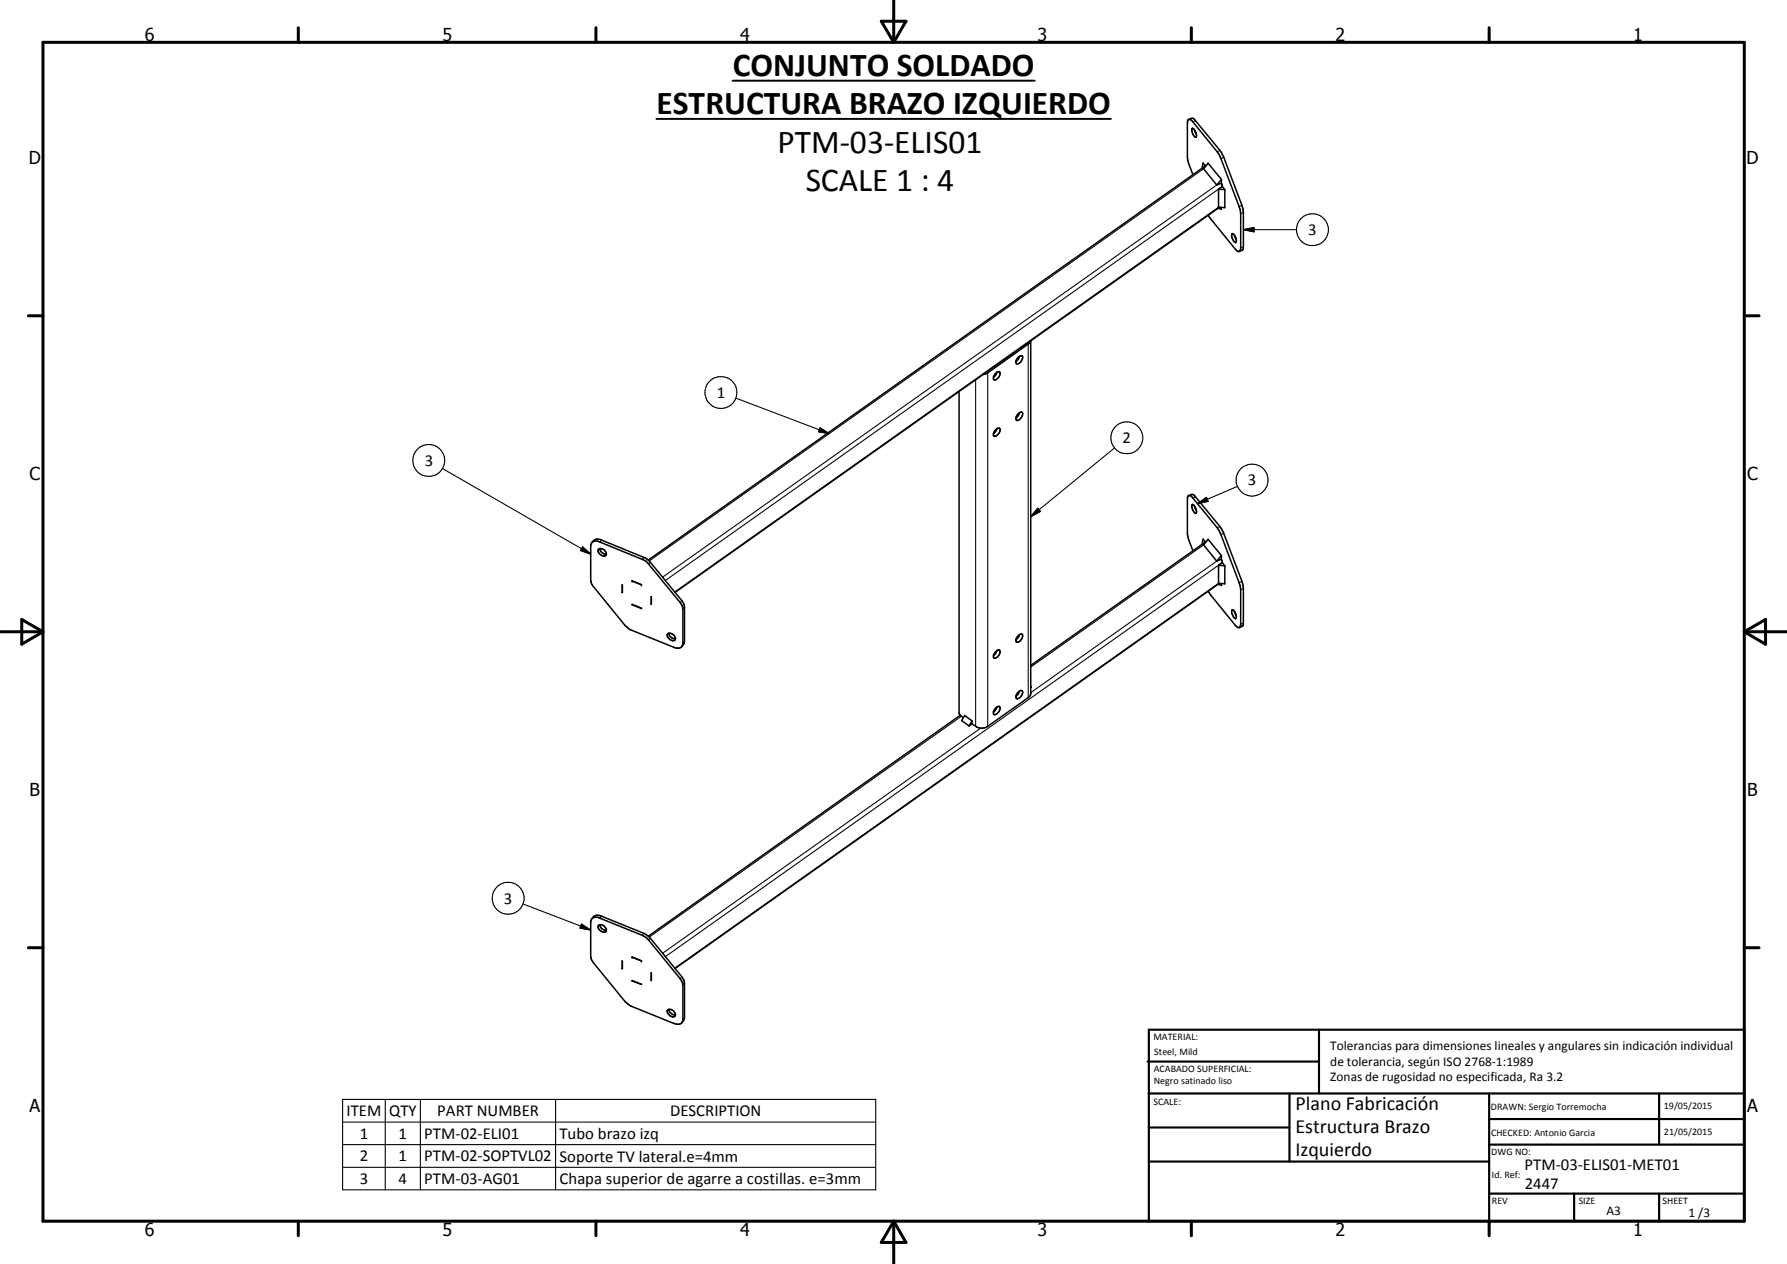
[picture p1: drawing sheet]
<svg xmlns="http://www.w3.org/2000/svg" width="420mm" height="297mm" viewBox="0 0 420 297" stroke-linecap="round" stroke-linejoin="round" font-family="sans-serif">
<g fill="none" stroke="#000" stroke-width=".35">
<path d="M279.5 28.1l-.3 .3v.5v8.1l.1 1.1 1.2 3M279.5 28.1l.8 .3 6.5 8.2 4.8 12.8 .1 8.9a.59 .59 0 0 1-.3 .8 .59 .59 0 0 1-.8-.4l-6.2-7.6-.3-.6M279.5 28.1l.8-.3 .6 .4 5.9 7.1 .9 1.7 4.6 12.4v8.9l-.2 .5-.7 .3M280.2 30.3l.2-.2 .2 .2 .5 .7 .2 .7-.1 .6a1.99 1.99 0 0 1-1-2zM280.9 30.6l.4 .9M283.4 39l-.5-.7-.3 1.2M283.7 38.9l-131.3 92.7M286.5 44.4v4.3l1.5 .1v-4.2M286.5 44.4l1.5 .2M286.7 48.7l-128 90.5M287.1 43.1l.3 .7M287.2 42.2v.9l-1.1 .4"/>
<path d="M287.2 48.8v.4l-.8-.3M287.2 42.2l-3.2-3.8-1 1.3 3.1 3.8M287.2 42.2l-1.1 1.3M287.4 43.8l.6 .8M287.4 43.8l-.9 .6M289.7 54.9a1.77 1.77 0 0 1 .8 2.1 1.93 1.93 0 0 1-.8-2.1zM290.3 55.3l.3 1M225.5 92v75.6a1.52 1.52 0 0 0 1 1.1M234 87.9l.3-.4a.5 .5 0 0 1 .7-.1 .5 .5 0 0 1 .1 .8l-.8 1-.5 .1-.2-.2v-.5zM234.4 87.5l-.4 .8-.4 .3M239.4 83.9l.9-.3a1.45 1.45 0 0 1-.9 1.9h-.4l-.1-.3 .1-.6zM239.4 97.2l.7-.4 .3 .1a1.62 1.62 0 0 1-1.3 1.9l-.2-.3 .1-.7z"/>
<path d="M239.7 83.7l-.3 .7-.5 .5M239.7 97l-.3 .7-.5 .5M242.3 80.1l-.5 .8-9.6 6.7-1 .4M242.3 80.1v83.1l-.5 .8-9.6 6.7a2.55 2.55 0 0 1-2.8 0l-.9-.6M234 101.1a.95 .95 0 0 1 1-.5l.2 .4a1.65 1.65 0 0 1-1.4 1.5h-.1a1.09 1.09 0 0 1 .3-1.4zM234.4 100.8l-.4 .8-.4 .3M279.5 116.5l.8-.3 .6 .3 5.9 7.2 .9 1.6 4.3 11.3 .3 1.2v8.9v.3l-.9 .5M279.5 116.5h.4l.4 .3 5.9 7.2 .9 1.6 4.5 12.2 .1 8.9a.56 .56 0 0 1-.2 .7 .56 .56 0 0 1-.7-.1l-6.2-7.6-.5-.8M279.5 116.5l-.3 .7v8.1l.1 1.1 1.2 3.1M280.3 118.6a1.69 1.69 0 0 1 .9 2 1.83 1.83 0 0 1-.9-2zM280.9 119l.4 .9M139.1 127.6a1.6 1.6 0 0 1 2.3-.7l10 4.1 1 .6"/>
<path d="M139.2 127.4l.7-.2 .8 .1 10.3 4.1 1.1 .7 8.3 10.3 .2 .5v8.4a1.31 1.31 0 0 1-2.2 .8l-10.5-4.3-1-.9-7.6-9.3-.4-1.2v-8.1zM140.7 129.2a1.23 1.23 0 0 1 1.3 0 1.23 1.23 0 0 1 .5 1.3 1.32 1.32 0 0 1-1.8-1.3zM141 128.9l.1 .4 .5 .6 .6 .3h.4M146.3 137.5v1.7zM146.3 139.2h.1M148.7 136.5l2.1 .9M152.4 131.6l7.9 9.5 .5 .8 .1 .8v8.1l-.6 1.1M283.4 127.4l-.5-.7-.3 1.2M283.7 127.3l-41.4 29.1M286.5 132.8l1.5 .2M286.5 132.8v4.3l1.5 .1v-4.2M286.7 137.1l-128 90.5"/>
<path d="M287.1 131.4l.3 .8M287.2 130.6l-3.2-3.9-1 1.4 3.1 3.8M287.2 130.6l-1.1 1.3M287.2 130.6v.8l-1.1 .5M287.2 137.2v.4l-.8-.3M287.4 132.2l.6 .8M287.4 132.2l-.9 .6M148.6 142l2.2 1zM148.7 142.1h-.1M153.1 140.3l.1 1.7M153.1 140.3h.1M153.1 142h.1"/>
<path d="M153.2 141.9l-.1 .1M156.9 149a1.23 1.23 0 0 1 1.4 .1 1.23 1.23 0 0 1 .4 1.3 1.31 1.31 0 0 1-1.8-1.4zM157.3 148.8a1.45 1.45 0 0 0 1.5 1.3M234 153.3l.3-.3a.5 .5 0 0 1 .7-.2 .5 .5 0 0 1 .1 .8 1.25 1.25 0 0 1-1.4 1l-.1-.6zM234.4 152.9l-.4 .9-.4 .3M239.4 149.4l.9-.4a1.45 1.45 0 0 1-.9 1.9h-.4l-.1-.3 .1-.6zM239.7 149.1l-.3 .7-.5 .5M289.7 143.3a1.83 1.83 0 0 1 1 1.8l-.1 .2a1.64 1.64 0 0 1-1-1.9zM290.3 143.7l.3 1M225.8 168.1l-73.4 51.9M228.5 169.4l-.6 1.2M228.5 170.1l-.6 .5"/>
<path d="M228.5 169.4v.7M228.5 169.4l-1.7-1.3-.7 1.2 1.8 1.3M234 166.5l.9-.5 .3 .4a1.65 1.65 0 0 1-1.4 1.5h-.1a1.09 1.09 0 0 1 .3-1.4zM234.4 166.2l-.4 .8-.4 .3M239.4 162.6l.6-.3h.3a1.4 1.4 0 0 1-1.2 1.9l-.2-.3 .1-.7zM239.7 162.4l-.3 .7-.5 .5M242.3 161.4h.2M242.3 161.3l.2 .1M242.5 161.4l-.2 .1M139.1 215.9a1.62 1.62 0 0 1 2.3-.6l10 4 1 .7M139.2 215.8l.7-.2h.8l10.3 4.2 .8 .5 .7 .6 7.9 9.9 .2 .5v8.3a1.11 1.11 0 0 1-1.6 1.1l-10.8-4.4-1.3-1-7.4-9.1-.4-.7-.2-.8v-8zM140.7 217.6a1.23 1.23 0 0 1 1.3 0 1.23 1.23 0 0 1 .5 1.3 1.32 1.32 0 0 1-1.8-1.3z"/>
<path d="M141 217.3a1.54 1.54 0 0 0 1.6 1.3M146.3 225.8v1.8zM146.3 227.6h.1M148.6 230.4l2.2 1zM148.7 224.9l2.1 .9M148.7 230.5h-.1M152.4 220l7.9 9.5 .5 .8 .1 .8v8l-.1 .5-.5 .7M153.1 228.6v1.8M153.1 228.6h.1M153.2 230.3l-.1 .1M156.9 237.4a1.23 1.23 0 0 1 1.4 .1 1.23 1.23 0 0 1 .4 1.3 1.31 1.31 0 0 1-1.8-1.4zM157.3 237.2a1.54 1.54 0 0 0 1.5 1.3"/>
</g>
<g fill="none" stroke="#000" stroke-width=".25">
<path d="M281.1 28.4l-.7 .2M283 39.7l-130.4 92.1M286.8 35.3l-.6 .3M287.7 37l-.6 .3M286.1 43.5l-130.3 92.1M286.5 48.7l-127.8 90.4M287.4 43.8l-131 92.6M292 48.3l-.7 .2M292.3 54l2.5-.5v1zM292.3 49.9l-.6 .3M292.3 58l-.6 .3M292.3 54h12.5"/>
<path d="M173 93.6l22 8.3M229.4 89.2v81.5M232 87.4l.2 .2v83.1M241.5 80.7l.3 .2v83.1M104 110.1l34.9 20.1M192.8 100.5l2.2 1.4-2.5-.4zM244 119.4l.6 .8-2.3 1.2zM262 105.3l-19.7 16.1M281.1 116.8l-.7 .2M281.5 118.4l2.2-1.5 .3 .9zM290.9 114.3l-9.4 4.1M137 128.5l1.9 1.7-2.4-.8z"/>
<path d="M141.4 126.9l-.4 .5M151.4 131l-.4 .4M152.9 132.1l-.4 .5M283 128.1l-40.7 28.7M286.1 131.9l-43.8 30.9M286.5 137.1l-127.8 90.4M286.8 123.7l-.6 .3M287.4 132.2l-131 92.6M287.7 125.3l-.6 .3M292 136.6l-.7 .3M292.3 138.3l-.6 .3M160.3 141.1l-.4 .5"/>
<path d="M160.9 142.7l-.3 .4M160.9 150.8l-.3 .5M292.3 146.4l-.6 .3M226 168.3l-73.4 51.9M230.6 171.1l-74.8 52.9M123 212.4l15.9 6.2M136.7 217.2l2.2 1.4-2.5-.5zM141.4 215.3l-.4 .5M151.4 219.3l-.4 .5M152.9 220.5l-.4 .4M160.3 229.5l-.4 .5M160.9 231.1l-.3 .4"/>
<path d="M160.9 239.1l-.3 .5M80.5 258.4h125.4v21.2h-125.4zM90.6 258.4v21.2M98.8 258.4v21.2M130.6 258.4v21.2M80.5 263.7h125.4M80.5 269h125.4M80.5 274.3h125.4"/>
<circle cx="308.6" cy="54" r="3.7"/>
<circle cx="169.5" cy="92.2" r="3.7"/>
<circle cx="100.8" cy="108.2" r="3.8"/>
<circle cx="264.9" cy="102.9" r="3.8"/>
<circle cx="294.4" cy="112.8" r="3.8"/>
<circle cx="119.5" cy="211.1" r="3.8"/>
</g>
<g fill="#000">
<circle cx="148.6" cy="136.5" r=".18"/>
<circle cx="150.8" cy="137.4" r=".18"/>
<circle cx="148.6" cy="224.9" r=".18"/>
<circle cx="150.8" cy="225.8" r=".18"/>
</g>
<path d="M172.2 19h71.1M154.3 27.9h106.9" fill="none" stroke="#000" stroke-width=".46"/>
<g fill="none" stroke="#000" stroke-width=".71">
<path d="M10.1 9.9h400v277.1h-400zM70.1 6.5v3.4M140.1 6.5v3.4M207.2 5h5.8l-2.9 4.9zM210.1 0v9.9M280.1 6.5v3.4M350.1 6.5v3.4M6.7 74.2h3.4M410.1 74.2h3.5M.1 148.5h10M5.1 145.6l5 2.9-5 2.9zM410.1 148.5h10"/>
<path d="M410.1 148.5l5-2.9v5.8zM6.7 222.7h3.4M410.1 222.7h3.5M70.1 287v3.4M140.1 287v3.4M210.1 287v10M210.1 287l2.9 5h-5.8zM280.1 287v3.4M350.1 287v3.4"/>
</g>
<g fill="none" stroke="#000" stroke-width=".51">
<path d="M269.8 249.5h40.3M270.1 242h140v45h-140zM270.1 257h140M303.2 257v16M310.1 242v15M350.1 257v30M390.1 257v12M270.1 265h33.1M270.1 273h80M350.1 269h60M350.1 263h60M350.1 280.5h60"/>
<path d="M370.1 280.5v6.5M390.1 280.5v6.5"/>
</g>
<path d="M292.3 54l2.5-.5v1zM192.8 100.5l2.2 1.4-2.5-.4zM244 119.4l.6 .8-2.3 1.2zM281.5 118.4l2.2-1.5 .3 .9zM137 128.5l1.9 1.7-2.4-.8zM136.7 217.2l2.2 1.4-2.5-.5z" fill="#000"/>
<g font-size="7.9">
<text x="172.3" y="17.9">CONJUNTO SOLDADO</text>
<text x="154.4" y="26.8">ESTRUCTURA BRAZO IZQUIERDO</text>
<text x="182.8" y="35.9">PTM-03-ELIS01</text>
<text x="189.4" y="44.9">SCALE 1 : 4</text>
</g>
<g font-size="4.7">
<text x="304.6" y="260.8">Plano Fabricación</text>
<text x="304.6" y="266.2">Estructura Brazo</text>
<text x="304.6" y="271.6">Izquierdo</text>
</g>
<g font-size="4.2">
<text x="34" y="9.6">6</text>
<text x="104" y="9.6">5</text>
<text x="174" y="9.6">4</text>
<text x="244" y="9.6">3</text>
<text x="314" y="9.6">2</text>
<text x="384" y="9.6">1</text>
<text x="6.8" y="38.7">D</text>
<text x="410.6" y="38.7">D</text>
<text x="7" y="112.9">C</text>
<text x="410.8" y="112.9">C</text>
<text x="7" y="187.1">B</text>
<text x="410.8" y="187.1">B</text>
<text x="7" y="261.4">A</text>
<text x="410.8" y="261.4">A</text>
<text x="34" y="290.4">6</text>
<text x="104" y="290.4">5</text>
<text x="174" y="290.4">4</text>
<text x="244" y="290.4">3</text>
<text x="314" y="290.4">2</text>
<text x="384" y="290.4">1</text>
</g>
<g font-size="3.9">
<text x="307.6" y="55.3">3</text>
<text x="168.5" y="93.5">1</text>
<text x="263.9" y="104.2">2</text>
<text x="99.9" y="109.5">3</text>
<text x="293.4" y="114.1">3</text>
<text x="118.5" y="212.4">3</text>
<text x="81.5" y="262.3">ITEM</text>
<text x="91.5" y="262.3">QTY</text>
<text x="102.8" y="262.3">PART NUMBER</text>
<text x="157.6" y="262.3">DESCRIPTION</text>
<text x="84.6" y="267.6">1</text>
<text x="93.7" y="267.6">1</text>
<text x="99.8" y="267.6">PTM-02-ELI01</text>
<text x="131.6" y="267.7">Tubo brazo izq</text>
<text x="84.6" y="272.9">2</text>
<text x="93.7" y="272.9">1</text>
<text x="99.8" y="272.9">PTM-02-SOPTVL02</text>
<text x="131.6" y="273">Soporte TV lateral.e=4mm</text>
<text x="358.5" y="275">PTM-03-ELIS01-MET01</text>
<text x="84.6" y="278.3">3</text>
<text x="93.7" y="278.2">4</text>
<text x="99.8" y="278.3">PTM-03-AG01</text>
<text x="131.6" y="278.3">Chapa superior de agarre a costillas. e=3mm</text>
<text x="358.5" y="279.4">2447</text>
</g>
<g font-size="3.1">
<text x="312.7" y="246.8">Tolerancias para dimensiones lineales y angulares sin indicación individual</text>
<text x="312.7" y="250.4">de tolerancia, según ISO 2768-1:1989</text>
<text x="312.7" y="254">Zonas de rugosidad no especificada, Ra 3.2</text>
<text x="377.7" y="285.6">A3</text>
<text x="397" y="285.9">1 /3</text>
</g>
<g font-size="2.4">
<text x="271.2" y="244.4">MATERIAL:</text>
<text x="271.3" y="252">ACABADO SUPERFICIAL:</text>
<text x="271.4" y="247.9">Steel, Mild</text>
<text x="271.3" y="254.6">Negro satinado liso</text>
<text x="271.2" y="259.7">SCALE:</text>
<text x="350.6" y="260.8">DRAWN: Sergio Torremocha</text>
<text x="391.2" y="260.6">19/05/2015</text>
<text x="350.6" y="267">CHECKED: Antonio Garcia</text>
<text x="391.2" y="266.7">21/05/2015</text>
<text x="350.6" y="271.4">DWG NO:</text>
<text x="350.8" y="276.9">Id. Ref:</text>
<text x="350.8" y="282.8">REV</text>
<text x="371.2" y="282.9">SIZE</text>
<text x="390.9" y="282.9">SHEET</text>
</g>
</svg>
